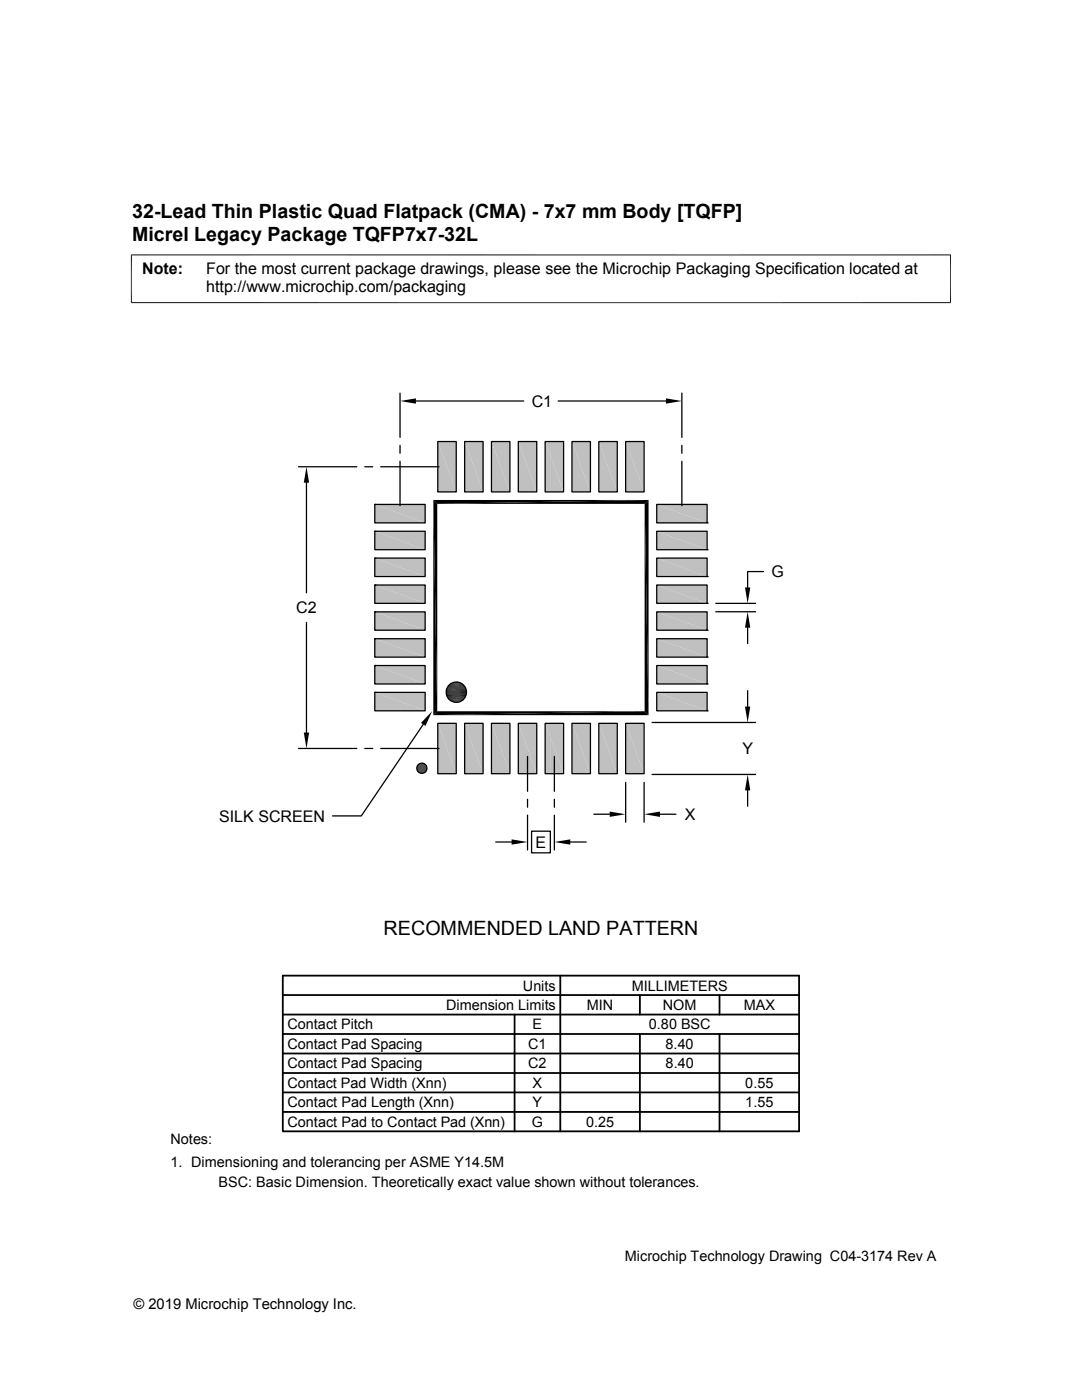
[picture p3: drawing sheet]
<svg xmlns="http://www.w3.org/2000/svg" width="216mm" height="279mm" viewBox="0 0 216 279" stroke-linecap="round" stroke-linejoin="round" font-family="sans-serif">
<g fill="#c0c0c0">
<path d="M124.8 88.1l3.7 10.1h-3.7z"/>
<path d="M124.8 88.1h3.7v10.1z"/>
<path d="M119.5 88.1l3.7 10.1h-3.7z"/>
<path d="M119.5 88.1h3.7v10.1z"/>
<path d="M114.1 88.1l3.7 10.1h-3.7z"/>
<path d="M114.1 88.1h3.7v10.1z"/>
<path d="M108.8 88.1l3.7 10.1h-3.7z"/>
<path d="M108.8 88.1h3.7v10.1z"/>
<path d="M103.4 88.1l3.7 10.1h-3.7z"/>
<path d="M103.4 88.1h3.7v10.1z"/>
<path d="M98.1 88.1l3.6 10.1h-3.6z"/>
<path d="M98.1 88.1h3.6v10.1z"/>
<path d="M92.7 88.1l3.7 10.1h-3.7z"/>
<path d="M92.7 88.1h3.7v10.1z"/>
<path d="M87.4 88.1l3.6 10.1h-3.6z"/>
<path d="M87.4 88.1h3.6v10.1z"/>
<path d="M131 100.7l10.1 3.7h-10.1z"/>
<path d="M131 100.7h10.1v3.7z"/>
<path d="M74.8 100.7l10 3.7h-10z"/>
<path d="M74.8 100.7h10v3.7z"/>
<path d="M131 106l10.1 3.7h-10.1z"/>
<path d="M131 106h10.1v3.7z"/>
<path d="M74.8 106l10 3.7h-10z"/>
<path d="M74.8 106h10v3.7z"/>
<path d="M131 111.4l10.1 3.7h-10.1z"/>
<path d="M131 111.4h10.1v3.7z"/>
<path d="M74.8 111.4l10 3.7h-10z"/>
<path d="M74.8 111.4h10v3.7z"/>
<path d="M131 116.8l10.1 3.6h-10.1z"/>
<path d="M131 116.8h10.1v3.6z"/>
<path d="M74.8 116.8l10 3.6h-10z"/>
<path d="M74.8 116.8h10v3.6z"/>
<path d="M131 122.1l10.1 3.7h-10.1z"/>
<path d="M131 122.1h10.1v3.7z"/>
<path d="M74.8 122.1l10 3.7h-10z"/>
<path d="M74.8 122.1h10v3.7z"/>
<path d="M131 127.5l10.1 3.6h-10.1z"/>
<path d="M131 127.5h10.1v3.6z"/>
<path d="M74.8 127.5l10 3.6h-10z"/>
<path d="M74.8 127.5h10v3.6z"/>
<path d="M131 132.8l10.1 3.7h-10.1z"/>
<path d="M131 132.8h10.1v3.7z"/>
<path d="M74.8 132.8l10 3.7h-10z"/>
<path d="M74.8 132.8h10v3.7z"/>
<path d="M131 138.2l10.1 3.7h-10.1z"/>
<path d="M131 138.2h10.1v3.7z"/>
<path d="M74.8 138.2l10 3.7h-10z"/>
<path d="M74.8 138.2h10v3.7z"/>
<path d="M124.8 144.4l3.7 10h-3.7z"/>
<path d="M124.8 144.4h3.7v10z"/>
<path d="M119.5 144.4l3.7 10h-3.7z"/>
<path d="M119.5 144.4h3.7v10z"/>
<path d="M114.1 144.4l3.7 10h-3.7z"/>
<path d="M114.1 144.4h3.7v10z"/>
<path d="M108.8 144.4l3.7 10h-3.7z"/>
<path d="M108.8 144.4h3.7v10z"/>
<path d="M103.4 144.4l3.7 10h-3.7z"/>
<path d="M103.4 144.4h3.7v10z"/>
<path d="M98.1 144.4l3.6 10h-3.6z"/>
<path d="M98.1 144.4h3.6v10z"/>
<path d="M92.7 144.4l3.7 10h-3.7z"/>
<path d="M92.7 144.4h3.7v10z"/>
<path d="M87.4 144.4l3.6 10h-3.6z"/>
<path d="M87.4 144.4h3.6v10z"/>
</g>
<g fill="none" stroke="#000" stroke-width=".25">
<path d="M79.8 78.4v8.9M136.1 78.4v8.9M59.6 93.2h11.6M61.2 96.3v22M72.8 93.2h1.6M76 93.2h11.6M79.8 88.9v1.6M79.8 92.1v8.8M83 80h21.5M87.4 88.1h3.6v10.1h-3.6zM92.7 88.1h3.7v10.1h-3.7zM98.1 88.1h3.6v10.1h-3.6z"/>
<path d="M103.4 88.1h3.7v10.1h-3.7zM108.8 88.1h3.7v10.1h-3.7zM111.4 80h21.5M114.1 88.1h3.7v10.1h-3.7zM119.5 88.1h3.7v10.1h-3.7zM124.8 88.1h3.7v10.1h-3.7zM136.1 88.9v1.6M136.1 92.1v8.8M74.8 100.7h10v3.7h-10zM74.8 100.7h.1M74.8 106h10v3.7h-10zM74.8 106h.1"/>
<path d="M74.8 111.4h10v3.7h-10zM74.8 111.4h.1M74.8 116.8h10v3.6h-10zM74.8 116.8h.1M131 116.8h10.1v3.6h-10.1zM131 111.4h10.1v3.7h-10.1zM131 106h10.1v3.7h-10.1zM131 100.7h10.1v3.7h-10.1zM141.1 115.1h.1M141.1 109.7h.1M141.1 104.4h.1M152.4 114.1h-3.2v3.1"/>
<path d="M61.2 124.2v22M74.8 122.1h10v3.7h-10zM74.8 122.1h.1M74.8 127.5h10v3.6h-10zM74.8 127.5h.1M74.8 132.8h10v3.7h-10zM74.8 132.8h.1M74.8 138.2h10v3.7h-10zM74.8 138.2h.1M131 138.2h10.1v3.7h-10.1zM131 132.8h10.1v3.7h-10.1zM131 127.5h10.1v3.6h-10.1z"/>
<path d="M131 122.1h10.1v3.7h-10.1zM141.1 136.5h.1M141.1 131.1h.1M141.1 125.8h.1M141.1 120.4h.1M142.8 122.1h8M142.8 120.4h8M149.2 125.3v3.1M149.2 137.8v3.2M59.6 149.4h11.6M72.8 149.4h1.6M76 149.4h11.6"/>
<path d="M84.5 144.6l-12.4 18.2h-5.7M87.4 144.4h3.6v10h-3.6zM92.7 144.4h3.7v10h-3.7zM98.1 144.4h3.6v10h-3.6zM103.4 144.4h3.7v10h-3.7zM105.3 151v6.9M105.3 159.5v1.6M108.8 144.4h3.7v10h-3.7zM110.6 151v6.9M110.6 159.5v1.6M114.1 144.4h3.7v10h-3.7zM119.5 144.4h3.7v10h-3.7z"/>
<path d="M124.8 144.4h3.7v10h-3.7zM124.8 156.1v8M128.5 156.1v8M130.1 154.6h20.7M130.1 144.2h20.7M141.1 141.9h.1M149.2 157.7v3.2M98.9 168h3.2M105.3 162.7v6.9M106.1 165.9h3.7v4.3h-3.7zM110.6 162.7v6.9M113.8 168h3.2"/>
<path d="M118.5 162.5h3.2M131.7 162.5h3.2"/>
<circle cx="91.1" cy="138.1" r="2.03"/>
<circle cx="84.2" cy="153.3" r="1.02"/>
</g>
<g fill="none" stroke="#000" stroke-width=".36">
<path d="M56.4 194.7h103v31.1h-103zM56.4 198.6h103M111.8 194.7v31.1M127.7 198.6v3.9M143.6 198.6v3.9M56.4 202.5h103M56.4 210.2h103M56.4 206.4h103M56.4 214.1h103M56.4 218h103M102.7 202.5v23.3M127.7 206.4v19.4"/>
<path d="M143.6 206.4v19.4M56.4 221.9h103"/>
</g>
<g fill="#000">
<path d="M79.8 80l3.2-.5v1.1zM132.9 79.5l3.2 .5-3.2 .6zM61.2 93.2l.5 3.1h-1.1zM86.5 99.8h42.9l-42.2 .8zM128.6 100.6l.8-.8v42.9zM87.2 100.6l42.2-.8-.8 .8zM128.6 100.6l.8 42.1-.8-.8zM148.7 117.2h1l-.5 3.2zM90 139.9l1.9 .1zM90.2 136.3l1.9 .1zM90.2 140l1.5 .1zM90.2 140h1.7z"/>
<path d="M90.2 136.3h1.7zM90.4 136.2l1.5 .1zM90.4 136.2h1.3zM90.6 136.2h1.1zM90.6 136.2h.9zM90.8 136.1l.7 .1zM90.8 136.1h.5zM149.2 122.1l.5 3.2h-1zM60.6 146.2h1.1l-.5 3.2zM83.2 153.5l2 .1zM83.2 153.5h2zM83.2 153l2 .1h-2z"/>
<path d="M83.2 153h2v.1zM83.2 153.6l1.9 .1h-1.9zM83.2 153.6h2l-.1 .1zM83.2 153h2zM83.2 153.7l1.9 .1zM83.2 153.7h1.9zM83.3 152.9l1.8 .1zM83.3 153.8l1.7 .1zM83.3 153.8h1.8zM83.3 152.8l1.8 .1h-1.8zM83.3 152.8l1.8 .1zM83.3 153.9h1.7z"/>
<path d="M83.4 152.7l1.6 .1zM83.4 153.9l1.5 .1zM83.4 153.9h1.6zM83.4 152.7h1.6zM83.5 152.6l1.5 .1zM83.5 154l1.3 .1zM83.5 154h1.4zM83.5 152.5l1.4 .1h-1.4zM83.5 152.5l1.4 .1zM83.5 154.1l1.3 .1zM83.5 154.1h1.3zM83.5 152.5h1.3z"/>
<path d="M83.6 152.5h1.2zM83.6 154.2h1.1zM83.6 154.2h1.2zM83.7 152.4l1.1 .1zM83.7 154.2h.9zM83.7 154.2h1zM83.7 152.4h1zM83.8 152.4h.9zM83.8 154.2l.7 .1zM83.8 154.2h.8zM83.8 152.4h.8zM83.8 154.3h.6z"/>
<path d="M83.8 154.3h.7zM83.8 152.4h.7zM84 152.3l.5 .1zM84 154.3h.3zM84 154.3h.4zM86.2 141.9l-1.3 3-.9-.6zM84 152.3h.4zM84 152.3h.3zM86.5 99.8l.7 42.1-.7 .8zM86.5 99.8l.7 .8v41.3zM90.4 140.1h1.1zM90.4 140.1h1.3z"/>
<path d="M90.6 140.1h.7zM90.6 140.1h.9zM90.8 140.1h.5zM87.2 141.9h41.4l-42.1 .8zM86.5 142.7l42.1-.8 .8 .8zM149.2 154.6l.5 3.1h-1zM148.7 141h1l-.5 3.2zM102.1 167.5l3.2 .5-3.2 .6zM110.6 168l3.2-.5v1.1zM121.7 162l3.1 .5-3.1 .5zM128.5 162.5l3.2-.5v1z"/>
</g>
<g fill="none" stroke="#000" stroke-width=".2">
<path d="M26.1 50.9h163.7M26.2 50.8v9.7M189.7 50.8v9.7M26.1 60.4h163.7M89 137.8h4.1M89 138h4.1M89 138.4h4.1M89.1 138.6h3.9M89.1 137.7h3.9M89.1 137.5h3.9M89.1 138.8h3.9M89.2 139h3.7"/>
<path d="M89.2 137.3h3.7M89.2 137.1h3.7M89.2 139.1h3.7M89.3 139.3h3.5M89.3 137h3.5M89.5 136.8h3.1M89.5 139.5h3.1M89.6 139.6h2.9M89.6 136.7h2.9M89.7 139.7h2.7M89.7 136.5h2.7M89.9 136.4h2.3"/>
<path d="M89.9 139.9h2.3M90 136.3h2.1M90 140h2.1M83.2 153.2h2M83.2 153.3h2M83.2 153.4h2M83.2 153.5h2"/>
</g>
<path d="M89 138.2h4.1" fill="none" stroke="#000" stroke-width=".21"/>
<g font-size="3.9">
<text x="26.4" y="43.5">32-Lead Thin Plastic Quad Flatpack (CMA) - 7x7 mm Body [TQFP]</text>
<text x="26.4" y="48">Micrel Legacy Package TQFP7x7-32L</text>
<text x="76.5" y="186.7">RECOMMENDED LAND PATTERN</text>
</g>
<g font-size="3.2">
<text x="28.4" y="54.6">Note:</text>
<text x="41.1" y="58.3">http://www.microchip.com/packaging</text>
<text x="41.1" y="54.6">For the most current package drawings, please see the Microchip Packaging Specification located at</text>
<text x="106.1" y="81.2">C1</text>
<text x="154" y="115.2">G</text>
<text x="59.1" y="122.4">C2</text>
<text x="148.1" y="150.5">Y</text>
<text x="43.7" y="164">SILK SCREEN</text>
<text x="136.6" y="163.6">X</text>
<text x="106.8" y="169.2">E</text>
</g>
<g font-size="2.9">
<text x="104.3" y="197.7">Units</text>
<text x="126" y="197.7">MILLIMETERS</text>
<text x="89" y="201.6">Dimension Limits</text>
<text x="117.1" y="201.6">MIN</text>
<text x="132.3" y="201.6">NOM</text>
<text x="148.4" y="201.6">MAX</text>
<text x="57.3" y="205.4">Contact Pitch</text>
<text x="57.3" y="209.3">Contact Pad Spacing</text>
<text x="105.4" y="209.3">C1</text>
<text x="106.3" y="205.4">E</text>
<text x="129.5" y="205.4">0.80 BSC</text>
<text x="132.8" y="209.3">8.40</text>
<text x="57.3" y="213.2">Contact Pad Spacing</text>
<text x="105.4" y="213.2">C2</text>
<text x="132.8" y="213.2">8.40</text>
<text x="57.3" y="221">Contact Pad Length (Xnn)</text>
<text x="57.3" y="217.1">Contact Pad Width (Xnn)</text>
<text x="106.3" y="221">Y</text>
<text x="106.3" y="217.1">X</text>
<text x="148.7" y="221">1.55</text>
<text x="148.7" y="217.1">0.55</text>
<text x="57.3" y="224.9">Contact Pad to Contact Pad (Xnn)</text>
<text x="106.1" y="224.9">G</text>
<text x="116.9" y="224.9">0.25</text>
<text x="34" y="228.3">Notes:</text>
<text x="34" y="232.9">1. Dimensioning and tolerancing per ASME Y14.5M</text>
<text x="43.6" y="236.9">BSC: Basic Dimension. Theoretically exact value shown without tolerances.</text>
<text x="124.7" y="251.7">Microchip Technology Drawing C04-3174 Rev A</text>
<text x="26.6" y="261.3">© 2019 Microchip Technology Inc.</text>
</g>
</svg>
